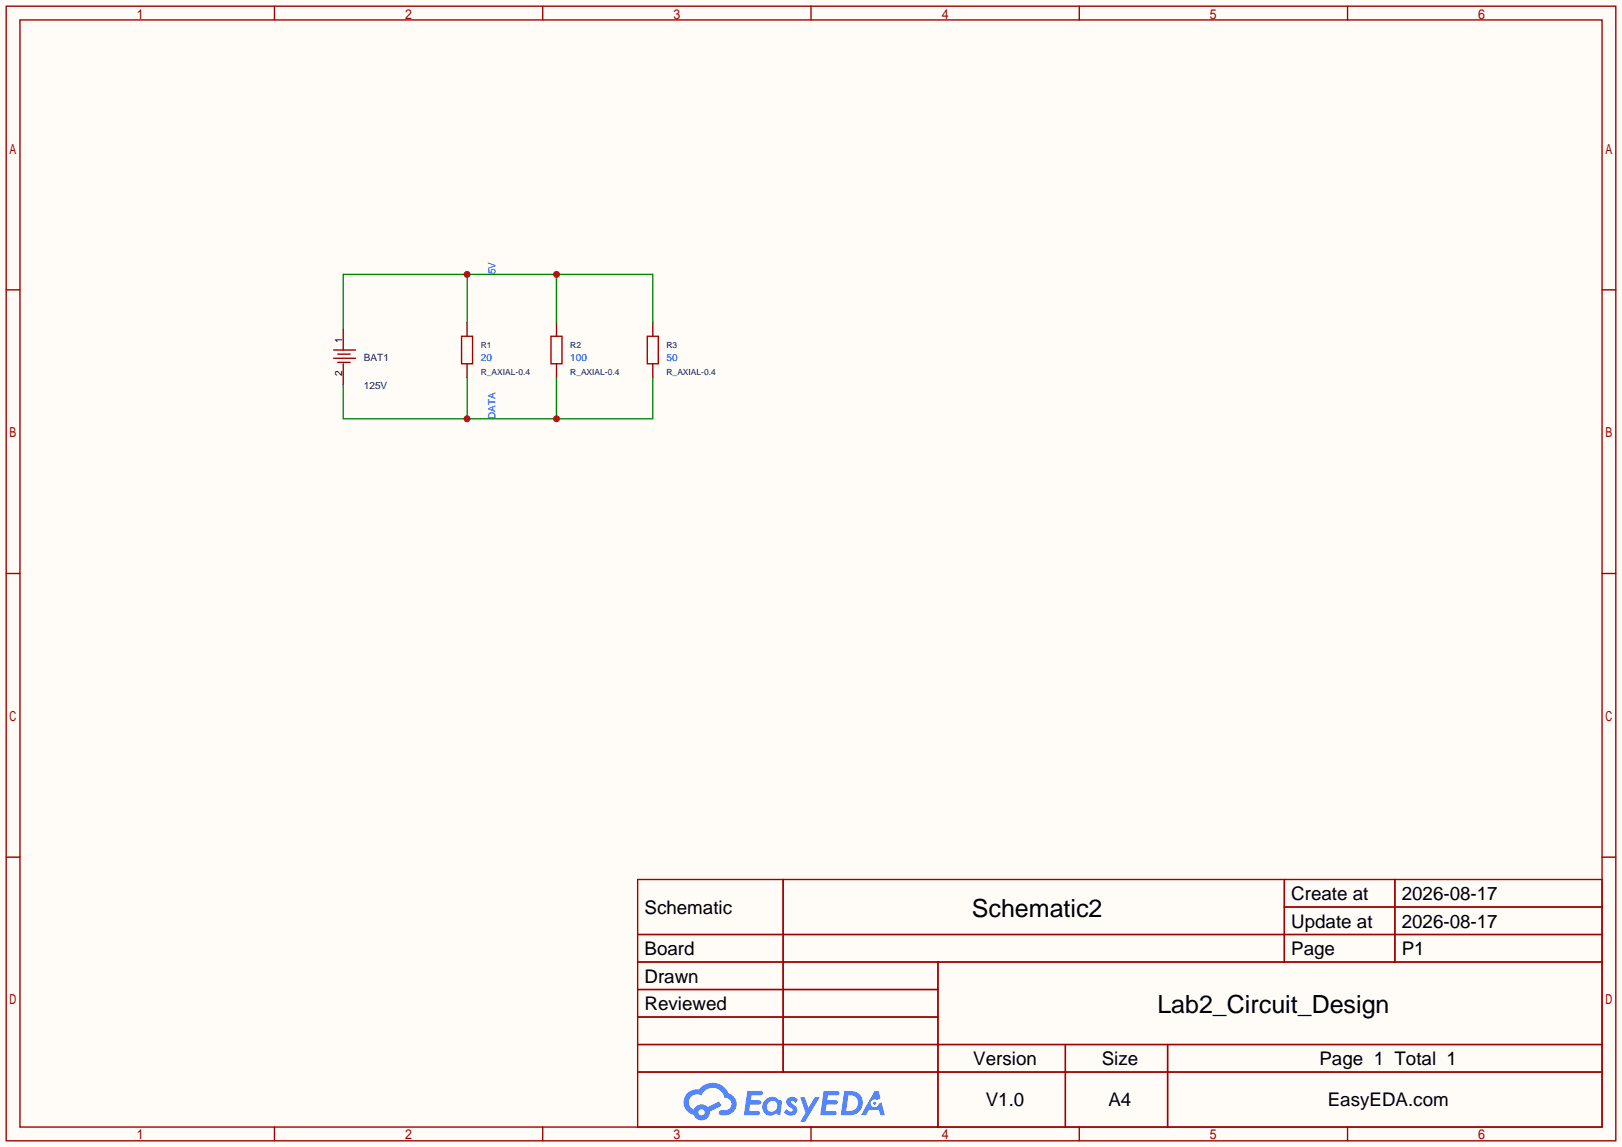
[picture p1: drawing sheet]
<svg xmlns="http://www.w3.org/2000/svg" width="299mm" height="212mm" viewBox="0 0 299 212" stroke-linecap="round" stroke-linejoin="round" font-family="sans-serif">
<path d="M0 0h299.5v211.8h-299.5z" fill="#fffcf7"/>
<g fill="none" stroke="#a10000" stroke-width=".25">
<path d="M1.1 1.1h297.2v209.6h-297.2zM3.7 3.7h292.1v204.5h-292.1zM50.7 1.1v2.6M100.2 1.1v2.6M149.7 1.1v2.6M199.3 1.1v2.6M248.8 1.1v2.6M1.1 53.5h2.6M295.8 53.5h2.5M1.1 105.9h2.6M295.8 105.9h2.5M1.1 158.3h2.6"/>
<path d="M295.8 158.3h2.5M117.7 162.4h178.1v45.8h-178.1zM117.7 172.6h178.1M117.7 177.7h178.1M144.6 162.4v35.6M173.2 177.7v30.5M237.1 162.4v15.3M237.1 167.5h58.7M257.5 162.4v15.3M117.7 182.8h55.5M117.7 192.9h178.1M117.7 187.8h55.5"/>
<path d="M117.7 198h178.1M196.7 192.9v15.3M215.6 192.9v15.3M50.7 208.2v2.5M100.2 208.2v2.5M149.7 208.2v2.5M199.3 208.2v2.5M248.8 208.2v2.5"/>
</g>
<g fill="#5487ff">
<path d="M145.5 202.8a1.3 1.3 0 0 1 1.8 .3l-.4 .6a.54 .54 0 0 0-.9-.2l.1 .2a1.58 1.58 0 0 1 1.1 1.6 1.43 1.43 0 0 1-2.5 .1l.5-.6a.64 .64 0 0 0 .5 .5 .64 .64 0 0 0 .7-.3l-.2-.2a1.6 1.6 0 0 1-1-1.6z"/>
<path d="M147.7 202.7h.9l.7 1.9 1.1-1.9h.9l-2.7 4.5h-.9l1-1.7z"/>
<path d="M138 201.5h1.6a1.31 1.31 0 0 1 1.2 .2 .4 .4 0 0 1-.3 .6h-1.8l-.1 .9h1.6a.4 .4 0 0 1 .4 .4 .4 .4 0 0 1-.4 .4h-1.7l-.2 1.2h.8a1.23 1.23 0 0 1 1.2 .2 .39 .39 0 0 1-.3 .6h-2.7z"/>
<path d="M152.1 201.5h1.6a1.32 1.32 0 0 1 1.3 .2 .39 .39 0 0 1-.4 .6h-1.7l-.2 .9h1.7a.4 .4 0 0 1 .3 .4 .4 .4 0 0 1-.4 .4h-1.7l-.2 1.2h.8a1.23 1.23 0 0 1 1.2 .2 .39 .39 0 0 1-.3 .6h-2.7z"/>
<path d="M161.5 201.5h.7l.4 1.3-.7 .4a.75 .75 0 0 0-1.1 .3 .75 .75 0 0 0 .5 1 .75 .75 0 0 0 .9-.6l.6-.3 .6 2.4h-.9l-.2-1h-1.9l-.5 1h-.9z"/>
<path d="M155.9 201.5l-.7 4.5h1.5a2.27 2.27 0 0 0 2.6-2.3 2.27 2.27 0 0 0-2.7-2.2zM156.6 202.3a1.5 1.5 0 0 1 1.8 1.5 1.5 1.5 0 0 1-1.9 1.4h-.3z"/>
<path d="M141.3 203.1a1.62 1.62 0 0 0-.4 2.1 1.62 1.62 0 0 0 2 .7l.4-.3 .3 .3 .5 .1 .3-2.5-.2-.3h-.4a1.58 1.58 0 0 0-2.5-.1zM141.9 203.6a.99 .99 0 0 1 1.6 .3 .99 .99 0 0 1-.9 1.4 .94 .94 0 0 1-1-.5 .94 .94 0 0 1 .3-1.2z"/>
<path d="M126.9 201.9a2.37 2.37 0 0 0 1.2 4 1.54 1.54 0 0 0 1.7 1 1.54 1.54 0 0 0 1.3-1.6l2.1-1.1-.5-.8-2 1.1a1.57 1.57 0 0 0-2.6 .4 1.5 1.5 0 0 1-.8-2.1 1.5 1.5 0 0 1 2.2-.5 2.23 2.23 0 0 1 2.3-1.4 2.23 2.23 0 0 1 2 1.8 1.16 1.16 0 0 1 1.2 1.1 1.16 1.16 0 0 1-1 1.3h-.7a.47 .47 0 0 0-.6 .3 .47 .47 0 0 0 .4 .6 2.23 2.23 0 0 0 2.3-.7 2.23 2.23 0 0 0 .4-2.3 2.16 2.16 0 0 0-1.3-1.1 3.2 3.2 0 0 0-5.4-.7l-1.2 .1zM129 205.4a.58 .58 0 0 1 1.1 0 .58 .58 0 0 1-1.1 0z"/>
<circle cx="161.5" cy="203.8" r=".28"/>
</g>
<path d="M61.6 64.6h4.1M61.6 66.2h4.1M62.4 65.4h2.2M62.4 66.9h2.2M85.2 62.1h2v5.1h-2zM101.7 62.1h2.1v5.1h-2.1zM119.5 62.1h2v5.1h-2z" fill="none" stroke="#a10000" stroke-width=".25"/>
<path d="M86.2 59.6v2.5M102.7 59.6v2.5M120.5 59.6v2.5M63.4 60.8v3.8M63.4 67.2v3.8M86.2 67.2v2.5M102.7 67.2v2.5M120.5 67.2v2.5" fill="none" stroke="#870000" stroke-width=".25"/>
<path d="M86.2 50.7v8.9M102.7 50.7v8.9M120.5 59.6v-8.9h-57.1v10.1" fill="none" stroke="#008700" stroke-width=".25"/>
<g fill="#c00">
<circle cx="102.7" cy="50.7" r=".63"/>
<circle cx="86.2" cy="50.7" r=".63"/>
</g>
<path d="M86.2 69.7v7.6M102.7 69.7v7.6M120.5 69.7v7.6h-57.1v-6.3" fill="none" stroke="#008700" stroke-width=".25"/>
<g fill="#c00">
<circle cx="102.7" cy="77.3" r=".63"/>
<circle cx="86.2" cy="77.3" r=".63"/>
</g>
<g font-size="4.6">
<text x="179.4" y="169.4">Schematic2</text>
<text x="213.7" y="187.1">Lab2_Circuit_Design</text>
</g>
<g font-size="3.5">
<text x="238.4" y="166.2">Create at</text>
<text x="258.8" y="166.2">2026-08-17</text>
<text x="119" y="168.8">Schematic</text>
<text x="238.4" y="171.3">Update at</text>
<text x="258.8" y="171.3">2026-08-17</text>
<text x="119" y="176.4">Board</text>
<text x="238.4" y="176.4">Page</text>
<text x="258.8" y="176.4">P1</text>
<text x="119" y="181.5">Drawn</text>
<text x="119" y="186.6">Reviewed</text>
<text x="179.7" y="196.7">Version</text>
<text x="203.4" y="196.7">Size</text>
<text x="243.6" y="196.7">Page 1 Total 1</text>
<text x="182" y="204.3">V1.0</text>
<text x="204.7" y="204.3">A4</text>
<text x="245.1" y="204.3">EasyEDA.com</text>
</g>
<g font-size="1.8" fill="#00f">
<text x="91.5" y="50.7" transform="rotate(-90 91.5 50.7)">5V</text>
<text x="88.8" y="66.7">20</text>
<text x="105.3" y="66.7">100</text>
<text x="123.1" y="66.7">50</text>
<text x="91.5" y="77.3" transform="rotate(-90 91.5 77.3)">DATA</text>
</g>
<g font-size="1.8">
<text x="63.1" y="63.4" transform="rotate(-90 63.1 63.4)">1</text>
<text x="63.1" y="69.5" transform="rotate(-90 63.1 69.5)">2</text>
</g>
<g font-size="1.8" fill="#000080">
<text x="67.2" y="66.7">BAT1</text>
<text x="67.2" y="71.8">125V</text>
</g>
<g font-size="1.6" fill="#000080">
<text x="88.8" y="64.2">R1</text>
<text x="105.3" y="64.2">R2</text>
<text x="123.1" y="64.2">R3</text>
<text x="88.8" y="69.3">R_AXIAL-0.4</text>
<text x="105.3" y="69.3">R_AXIAL-0.4</text>
<text x="123.1" y="69.3">R_AXIAL-0.4</text>
</g>
</svg>
